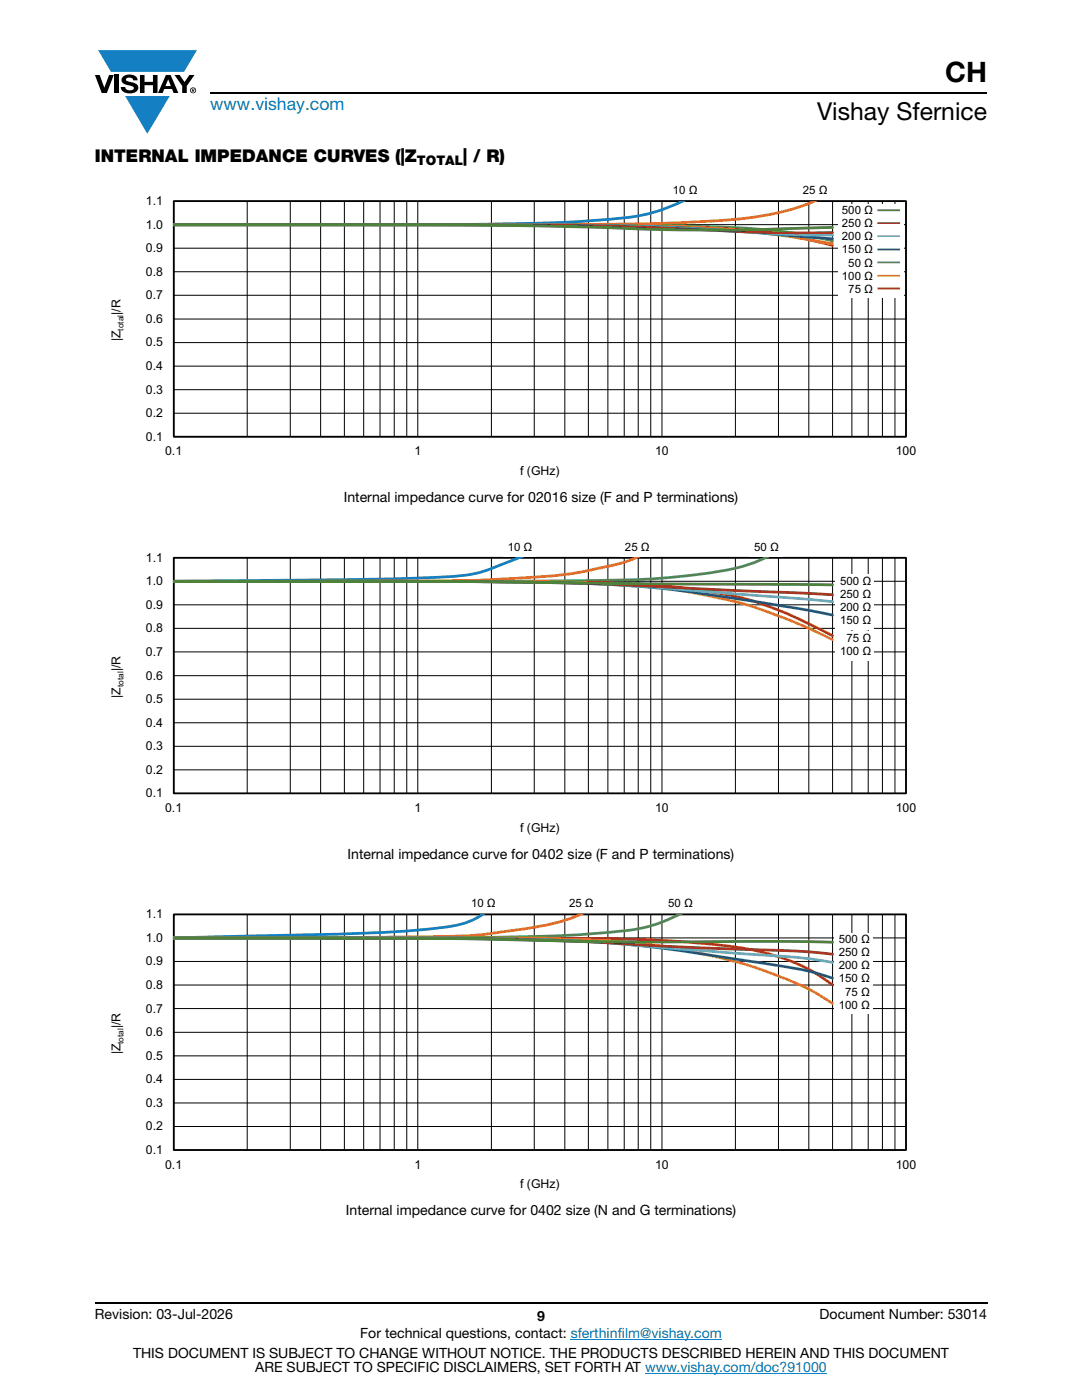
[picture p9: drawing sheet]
<svg xmlns="http://www.w3.org/2000/svg" width="216mm" height="279mm" viewBox="0 0 216 279" stroke-linecap="round" stroke-linejoin="round" font-family="sans-serif">
<g fill="#147fc3">
<path d="M19.6 10h19.7l-2.6 4.3h-1.1h-13.5z"/>
<path d="M25 19.2h8.9l-4.5 7.5z"/>
</g>
<g fill="#000">
<path d="M18.9 15h1l.9 2.5 1-2.5h.9l-1.4 3.6h-1zM22.9 15h.9v3.6h-.9zM24.6 15.3a2.1 2.1 0 0 1 2.8 .3l.1 .4h-.9a.79 .79 0 0 0-.7-.5 .79 .79 0 0 0-.8 .4l.3 .3 1 .2a1.08 1.08 0 0 1 1.2 1 1.08 1.08 0 0 1-1.1 1.2 1.73 1.73 0 0 1-2.4-1.2h.9a.96 .96 0 0 0 .8 .6 .96 .96 0 0 0 .9-.4 1.31 1.31 0 0 0-1.2-.6 1.03 1.03 0 0 1-1.1-.6 1.03 1.03 0 0 1 .2-1.1zM27.9 15h.9v1.3h1.7v-1.3h.9v3.6h-.9v-1.6h-1.7v1.6h-.9zM34.8 15h1.1l.9 1.4 1-1.4h1l-1.5 2.2v1.4h-.9v-1.4z"/>
<path d="M33.6 15.9l.5 1.3h-1.1zM33.1 15l-1.6 3.6h1l.3-.8h1.5l.3 .8h1l-1.6-3.6z"/>
<path d="M38.4 17.8h.2v.2h-.2zM38.3 17.7v.7h.1v-.3l.4 .3-.2-.3 .2-.2-.1-.2z"/>
<path d="M38.1 18a.46 .46 0 0 1 .9 0 .46 .46 0 0 1-.9 0zM37.9 18a.6 .6 0 0 0 1.2 0 .6 .6 0 0 0-1.2 0z"/>
</g>
<path d="M42 18.6h155M18.9 260h178.1" fill="none" stroke="#000" stroke-width=".36"/>
<path d="M113.9 267.3h30.1M128.7 274h36.3" fill="none" stroke="#007ec4" stroke-width=".2"/>
<g fill="none" stroke="#000" stroke-width=".2">
<path d="M34.7 40.1h146.1v47.1h-146.1zM34.7 58.9h146.1M34.7 54.2h146.1M34.7 49.5h146.1M34.7 44.8h146.1M49.3 40.1v47.1M57.9 40.1v47.1M64 40.1v47.1M68.7 40.1v47.1M72.6 40.1v47.1M75.8 40.1v47.1M78.7 40.1v47.1"/>
<path d="M81.2 40.1v47.1M83.4 40.1v47.1M98.1 40.1v47.1M106.6 40.1v47.1M112.7 40.1v47.1M117.4 40.1v47.1M121.3 40.1v47.1M124.6 40.1v47.1M127.4 40.1v47.1M129.8 40.1v47.1M132.1 40.1v47.1M146.7 40.1v47.1"/>
<path d="M155.3 40.1v47.1M161.4 40.1v47.1M166.1 40.1v47.1M170 40.1v47.1M173.2 40.1v47.1M176.1 40.1v47.1M178.6 40.1v47.1M34.7 77.8h146.1M34.7 73.1h146.1M34.7 68.4h146.1M34.7 63.7h146.1M34.7 82.5h146.1"/>
</g>
<path d="M34.7 40.1h146.1v47.1h-146.1z" fill="none" stroke="#000" stroke-width=".35"/>
<path d="M136.4 40.1a37.9 37.9 0 0 1-16.3 3.8 482.3 482.3 0 0 1-31.9 .9h-53.5" fill="none" stroke="#147fc3" stroke-width=".55"/>
<path d="M162.6 40.1a57 57 0 0 1-20.3 4l-10.2 .5-9.4 .1-88 .1" fill="none" stroke="#f16b22" stroke-width=".55"/>
<path d="M34.7 44.8l77.4 .1 22.5 .1a169.4 169.4 0 0 1 25.4 1.8l6.1 1.3" fill="none" stroke="#48b74e" stroke-width=".55"/>
<path d="M34.7 44.8l74.5 .1 21.7 .2a179.2 179.2 0 0 1 26.9 2.1l8.3 1.8" fill="none" stroke="#ee1f23" stroke-width=".55"/>
<path d="M34.7 44.8l74.5 .1 22.9 .3a199.7 199.7 0 0 1 34 3.4" fill="none" stroke="#fec80b" stroke-width=".55"/>
<path d="M34.7 44.8l62.4 .1 29.1 .2 8.4 .3 8.9 .5 22.6 1.7" fill="none" stroke="#2b5597" stroke-width=".55"/>
<path d="M34.7 44.8l59.4 .1 24.7 .1 13.3 .4 23.2 1.3 10.8 .2" fill="none" stroke="#5dc7d2" stroke-width=".55"/>
<path d="M34.7 44.8l80.2 .2 14.8 .4 22.3 1h14.1" fill="none" stroke="#823d1b" stroke-width=".55"/>
<path d="M34.7 44.8l61.4 .1 43.7 1h9.3l17-.5" fill="none" stroke="#4e823b" stroke-width=".55"/>
<g fill="#fff">
<path d="M159.4 36.5h6.4v3.4h-6.4z"/>
<path d="M133.4 36.5h6.5v3.4h-6.5z"/>
<path d="M167.3 40.8h13v18.6h-13z"/>
</g>
<path d="M175.1 42h4.5" fill="none" stroke="#4e823b" stroke-width=".35"/>
<path d="M175.1 44.5h4.5" fill="none" stroke="#823d1b" stroke-width=".35"/>
<path d="M175.1 47.1h4.5" fill="none" stroke="#5dc7d2" stroke-width=".35"/>
<path d="M175.1 49.8h4.5" fill="none" stroke="#2b5597" stroke-width=".35"/>
<path d="M175.1 52.4h4.5" fill="none" stroke="#48b74e" stroke-width=".35"/>
<path d="M175.1 55h4.5" fill="none" stroke="#fec80b" stroke-width=".35"/>
<path d="M175.1 57.6h4.5" fill="none" stroke="#ee1f23" stroke-width=".35"/>
<g fill="none" stroke="#000" stroke-width=".2">
<path d="M34.7 111.3h146.1v47h-146.1zM34.7 116h146.1M49.3 111.3v47M57.9 111.3v47M64 111.3v47M68.7 111.3v47M72.6 111.3v47M75.8 111.3v47M78.7 111.3v47M81.2 111.3v47M83.4 111.3v47M98.1 111.3v47"/>
<path d="M106.6 111.3v47M112.7 111.3v47M117.4 111.3v47M121.3 111.3v47M124.6 111.3v47M127.4 111.3v47M129.8 111.3v47M132.1 111.3v47M146.7 111.3v47M155.3 111.3v47M161.4 111.3v47M166.1 111.3v47"/>
<path d="M170 111.3v47M173.2 111.3v47M176.1 111.3v47M178.6 111.3v47M34.7 139.5h146.1M34.7 134.8h146.1M34.7 130.1h146.1M34.7 125.4h146.1M34.7 120.7h146.1M34.7 153.6h146.1M34.7 148.9h146.1M34.7 144.2h146.1"/>
</g>
<path d="M34.7 111.3h146.1v47h-146.1z" fill="none" stroke="#000" stroke-width=".35"/>
<path d="M103.7 111.3l-.7 .2a46.3 46.3 0 0 1-9.9 3.3 444.6 444.6 0 0 1-35.8 1l-22.6 .2" fill="none" stroke="#147fc3" stroke-width=".55"/>
<path d="M127 111.3a54 54 0 0 1-10.8 2.8 173.6 173.6 0 0 1-20.1 1.7l-16 .1-45.4 .1" fill="none" stroke="#f16b22" stroke-width=".55"/>
<path d="M152.8 111.3a41.8 41.8 0 0 1-14.3 3.4 232.8 232.8 0 0 1-27.8 1.2l-76 .1" fill="none" stroke="#48b74e" stroke-width=".55"/>
<path d="M34.7 116l77.4 .2a196.3 196.3 0 0 1 26.4 1.4 68.7 68.7 0 0 1 26 8.4l1.6 .9" fill="none" stroke="#ee1f23" stroke-width=".55"/>
<path d="M34.7 116l73 .2a232.1 232.1 0 0 1 25.6 1.3 93.6 93.6 0 0 1 22 5.4l6.1 2.5 4.7 2.3" fill="none" stroke="#fec80b" stroke-width=".55"/>
<path d="M34.7 116l68.7 .2a251.8 251.8 0 0 1 47.7 3.9l9.6 1.6 5.4 1.1" fill="none" stroke="#2b5597" stroke-width=".55"/>
<path d="M34.7 116l56.1 .1 15.5 .1a522.6 522.6 0 0 1 43.8 2.6l16 1.3" fill="none" stroke="#5dc7d2" stroke-width=".55"/>
<path d="M34.7 116l57.3 .1 20.1 .2 10.6 .3 43.4 2.1" fill="none" stroke="#823d1b" stroke-width=".55"/>
<path d="M34.7 116l58.4 .1 39 .4 34 .2" fill="none" stroke="#4e823b" stroke-width=".55"/>
<g fill="#fff">
<path d="M123.9 107.7h6.4v3.4h-6.4z"/>
<path d="M100.5 107.7h6.4v3.4h-6.4z"/>
<path d="M166.7 114.6h7.7v11.1h-7.7z"/>
<path d="M149.7 107.7h6.4v3.4h-6.4z"/>
<path d="M166.7 125.9h7.7v6h-7.7z"/>
</g>
<g fill="none" stroke="#000" stroke-width=".2">
<path d="M34.7 182.5h146.1v47h-146.1zM34.7 196.6h146.1M34.7 191.9h146.1M34.7 187.2h146.1M49.3 182.5v47M57.9 182.5v47M64 182.5v47M68.7 182.5v47M72.6 182.5v47M75.8 182.5v47M78.7 182.5v47M81.2 182.5v47"/>
<path d="M83.4 182.5v47M98.1 182.5v47M106.6 182.5v47M112.7 182.5v47M117.4 182.5v47M121.3 182.5v47M124.6 182.5v47M127.4 182.5v47M129.8 182.5v47M132.1 182.5v47M146.7 182.5v47M155.3 182.5v47"/>
<path d="M161.4 182.5v47M166.1 182.5v47M170 182.5v47M173.2 182.5v47M176.1 182.5v47M178.6 182.5v47M34.7 215.4h146.1M34.7 210.7h146.1M34.7 206h146.1M34.7 201.3h146.1M34.7 224.8h146.1M34.7 220.1h146.1"/>
</g>
<path d="M34.7 182.5h146.1v47h-146.1z" fill="none" stroke="#000" stroke-width=".35"/>
<path d="M96.4 182.4a16.1 16.1 0 0 1-8.4 2.7 346.8 346.8 0 0 1-33.2 1.6l-20.1 .5" fill="none" stroke="#147fc3" stroke-width=".55"/>
<path d="M115.9 182.4a52 52 0 0 1-15.3 3.5 94.1 94.1 0 0 1-17.2 1.1l-48.7 .2" fill="none" stroke="#f16b22" stroke-width=".55"/>
<path d="M135.7 182.4a32.4 32.4 0 0 1-14.3 3.7 420 420 0 0 1-31.8 1.1h-54.9" fill="none" stroke="#48b74e" stroke-width=".55"/>
<path d="M34.7 187.2l81.5 .1a217.7 217.7 0 0 1 32.9 2.1 37.7 37.7 0 0 1 17 7.1" fill="none" stroke="#ee1f23" stroke-width=".55"/>
<path d="M34.7 187.2l67.3 .1a259.6 259.6 0 0 1 30.1 1.5 105.1 105.1 0 0 1 25.7 7l4.3 2 4 2.5" fill="none" stroke="#fec80b" stroke-width=".55"/>
<path d="M34.7 187.2l64.6 .1a251.1 251.1 0 0 1 37.9 2.6l12.9 2a85.2 85.2 0 0 1 16 3.3" fill="none" stroke="#2b5597" stroke-width=".55"/>
<path d="M34.7 187.2h53.5l13.8 .2a426.5 426.5 0 0 1 36.5 2.2l12.6 .9a104.1 104.1 0 0 1 15 1.6" fill="none" stroke="#5dc7d2" stroke-width=".55"/>
<path d="M34.7 187.2l63.3 .2 18.2 .5 18.4 1 19.1 .7a120.8 120.8 0 0 1 12.4 .8" fill="none" stroke="#823d1b" stroke-width=".55"/>
<path d="M34.7 187.2l50.4 .1 37.6 .7 31.8-.1 11.6 .1" fill="none" stroke="#4e823b" stroke-width=".55"/>
<g fill="#fff">
<path d="M112.7 178.9h6.4v3.3h-6.4z"/>
<path d="M93.1 178.9h6.5v3.3h-6.5z"/>
<path d="M166.4 186.1h7.8v16.2h-7.8z"/>
<path d="M132.5 178.9h6.4v3.3h-6.4z"/>
</g>
<text font-size="5.6" x="188.6" y="16.4">CH</text>
<text font-size="4.9" x="163" y="24">Vishay Sfernice</text>
<text font-size="3.5" fill="#007ec4" x="42" y="21.9">www.vishay.com</text>
<g font-size="3.5">
<text x="18.9" y="32.3">INTERNAL IMPEDANCE CURVES (|Z</text>
<text x="92.4" y="32.3">| / R)</text>
</g>
<g font-size="2.8">
<text x="68.6" y="100.2">Internal impedance curve for 02016 size (F and P terminations)</text>
<text x="69.4" y="171.4">Internal impedance curve for 0402 size (F and P terminations)</text>
<text x="69" y="242.6">Internal impedance curve for 0402 size (N and G terminations)</text>
<text x="18.9" y="263.3">Revision: 03-Jul-2026</text>
<text x="107.2" y="263.6">9</text>
<text x="163.6" y="263.3">Document Number: 53014</text>
<text x="71.9" y="267.1">For technical questions, contact: sferthinfilm@vishay.com</text>
<text x="26.5" y="271">THIS DOCUMENT IS SUBJECT TO CHANGE WITHOUT NOTICE. THE PRODUCTS DESCRIBED HEREIN AND THIS DOCUMENT</text>
<text x="50.9" y="273.8">ARE SUBJECT TO SPECIFIC DISCLAIMERS, SET FORTH AT www.vishay.com/doc?91000</text>
</g>
<text font-size="2.6" x="83.2" y="33">TOTAL</text>
<g font-size="2.5">
<text x="29.1" y="40.9">1.1</text>
<text x="29.1" y="45.6">1.0</text>
<text x="29.1" y="50.3">0.9</text>
<text x="29.1" y="59.7">0.7</text>
<text x="29.1" y="55">0.8</text>
<text x="24" y="62.8" transform="rotate(-90 24 62.8)">|/R</text>
<text x="29.1" y="64.4">0.6</text>
<text x="24" y="68.1" transform="rotate(-90 24 68.1)">|Z</text>
<text x="29.1" y="69.1">0.5</text>
<text x="29.1" y="73.8">0.4</text>
<text x="29.1" y="83.3">0.2</text>
<text x="29.1" y="78.5">0.3</text>
<text x="29.1" y="88">0.1</text>
<text x="33" y="90.9">0.1</text>
<text x="82.7" y="90.9">1</text>
<text x="103.8" y="94.8">f (GHz)</text>
<text x="130.7" y="90.9">10</text>
<text x="178.7" y="90.9">100</text>
<text x="29.1" y="112.1">1.1</text>
<text x="29.1" y="116.8">1.0</text>
<text x="29.1" y="121.5">0.9</text>
<text x="29.1" y="130.9">0.7</text>
<text x="29.1" y="126.2">0.8</text>
<text x="24" y="134" transform="rotate(-90 24 134)">|/R</text>
<text x="29.1" y="135.6">0.6</text>
<text x="24" y="139.2" transform="rotate(-90 24 139.2)">|Z</text>
<text x="29.1" y="140.3">0.5</text>
<text x="29.1" y="149.7">0.3</text>
<text x="29.1" y="145">0.4</text>
<text x="29.1" y="154.4">0.2</text>
<text x="29.1" y="159.1">0.1</text>
<text x="33" y="162.1">0.1</text>
<text x="82.7" y="162.1">1</text>
<text x="103.8" y="166">f (GHz)</text>
<text x="130.7" y="162.1">10</text>
<text x="178.7" y="162.1">100</text>
<text x="29.1" y="183.3">1.1</text>
<text x="29.1" y="188">1.0</text>
<text x="29.1" y="197.4">0.8</text>
<text x="29.1" y="192.7">0.9</text>
<text x="29.1" y="202.1">0.7</text>
<text x="24" y="205.2" transform="rotate(-90 24 205.2)">|/R</text>
<text x="29.1" y="206.8">0.6</text>
<text x="24" y="210.4" transform="rotate(-90 24 210.4)">|Z</text>
<text x="29.1" y="211.5">0.5</text>
<text x="29.1" y="220.9">0.3</text>
<text x="29.1" y="216.2">0.4</text>
<text x="29.1" y="225.6">0.2</text>
<text x="29.1" y="230.3">0.1</text>
<text x="33" y="233.2">0.1</text>
<text x="82.7" y="233.2">1</text>
<text x="130.7" y="233.2">10</text>
<text x="178.7" y="233.2">100</text>
<text x="103.8" y="237.1">f (GHz)</text>
</g>
<text font-size="2.5" fill="#fff" x="102.7" y="108.8">Axis Title</text>
<g font-size="2.3">
<text x="134.3" y="38.7">10 Ω</text>
<text x="160.2" y="38.7">25 Ω</text>
<text x="168" y="42.7">500 Ω</text>
<text x="168" y="45.3">250 Ω</text>
<text x="168" y="47.9">200 Ω</text>
<text x="168" y="50.6">150 Ω</text>
<text x="169.3" y="53.2">50 Ω</text>
<text x="168" y="55.8">100 Ω</text>
<text x="169.3" y="58.5">75 Ω</text>
<text x="101.3" y="109.9">10 Ω</text>
<text x="124.7" y="109.9">25 Ω</text>
<text x="150.5" y="109.9">50 Ω</text>
<text x="167.6" y="116.7">500 Ω</text>
<text x="167.6" y="119.3">250 Ω</text>
<text x="167.6" y="121.9">200 Ω</text>
<text x="167.6" y="124.6">150 Ω</text>
<text x="167.6" y="130.7">100 Ω</text>
<text x="168.9" y="128.1">75 Ω</text>
<text x="94" y="181.1">10 Ω</text>
<text x="113.5" y="181.1">25 Ω</text>
<text x="133.3" y="181.1">50 Ω</text>
<text x="167.4" y="188.2">500 Ω</text>
<text x="167.4" y="190.8">250 Ω</text>
<text x="167.4" y="193.4">200 Ω</text>
<text x="167.4" y="196.1">150 Ω</text>
<text x="167.4" y="201.3">100 Ω</text>
<text x="168.7" y="198.7">75 Ω</text>
</g>
<g font-size="1.7">
<text x="24.6" y="66" transform="rotate(-90 24.6 66)">total</text>
<text x="24.6" y="137.2" transform="rotate(-90 24.6 137.2)">total</text>
<text x="24.6" y="208.3" transform="rotate(-90 24.6 208.3)">total</text>
</g>
</svg>
